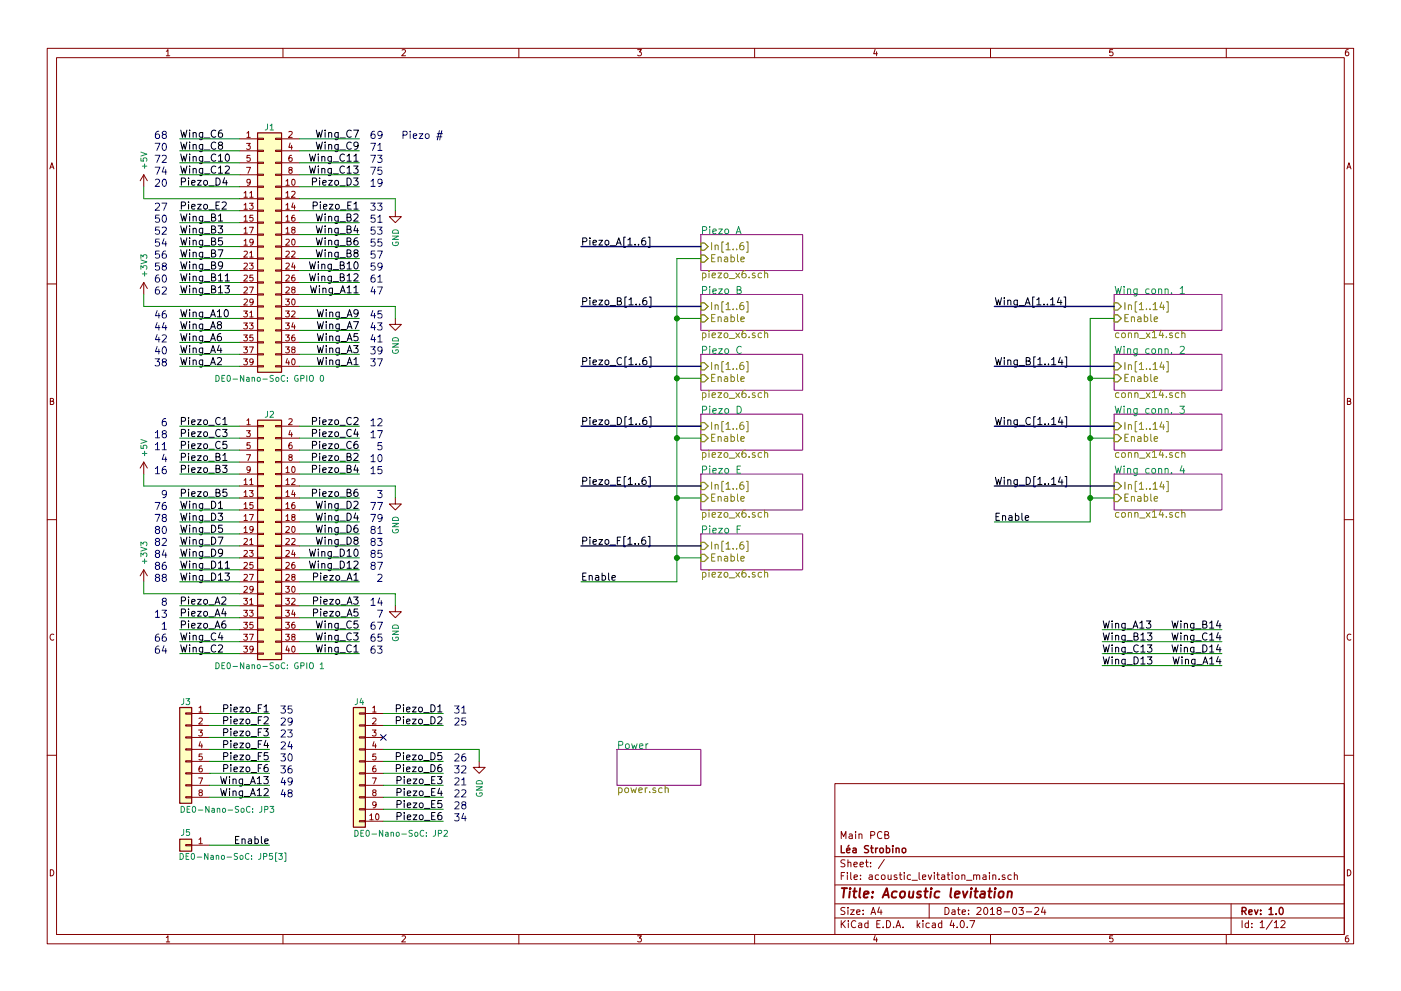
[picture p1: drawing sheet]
EESchema Schematic File Version 4
LIBS:acoustic_levitation_main-cache
EELAYER 26 0
EELAYER END
$Descr A4 11693 8268
encoding utf-8
Sheet 1 12
Title "Acoustic levitation"
Date "2018-03-24"
Rev "1.0"
Comp "Main PCB"
Comment1 "License: CERN OHL v1.2"
Comment2 "Author: Léa Strobino"
Comment3 ""
Comment4 ""
$EndDescr
$Sheet
S 5850 1950 850  300 
U 5AAA516B
F0 "Piezo A" 60
F1 "piezo_x6.sch" 60
F2 "Enable" I L 5850 2150 60 
F3 "In[1..6]" I L 5850 2050 60 
$EndSheet
$Sheet
S 5850 2450 850  300 
U 5AAA7BC7
F0 "Piezo B" 60
F1 "piezo_x6.sch" 60
F2 "Enable" I L 5850 2650 60 
F3 "In[1..6]" I L 5850 2550 60 
$EndSheet
$Sheet
S 5850 2950 850  300 
U 5AAA7BDC
F0 "Piezo C" 60
F1 "piezo_x6.sch" 60
F2 "Enable" I L 5850 3150 60 
F3 "In[1..6]" I L 5850 3050 60 
$EndSheet
$Sheet
S 5850 3450 850  300 
U 5AAA7C29
F0 "Piezo D" 60
F1 "piezo_x6.sch" 60
F2 "Enable" I L 5850 3650 60 
F3 "In[1..6]" I L 5850 3550 60 
$EndSheet
$Sheet
S 5850 3950 850  300 
U 5AAA7C6A
F0 "Piezo E" 60
F1 "piezo_x6.sch" 60
F2 "Enable" I L 5850 4150 60 
F3 "In[1..6]" I L 5850 4050 60 
$EndSheet
$Sheet
S 5850 4450 850  300 
U 5AAA7C7F
F0 "Piezo F" 60
F1 "piezo_x6.sch" 60
F2 "Enable" I L 5850 4650 60 
F3 "In[1..6]" I L 5850 4550 60 
$EndSheet
Text Label 4850 2050 0    60   ~ 0
Piezo_A[1..6]
Text Label 4850 2550 0    60   ~ 0
Piezo_B[1..6]
Text Label 4850 3050 0    60   ~ 0
Piezo_C[1..6]
Text Label 4850 3550 0    60   ~ 0
Piezo_D[1..6]
Text Label 4850 4050 0    60   ~ 0
Piezo_E[1..6]
Text Label 4850 4550 0    60   ~ 0
Piezo_F[1..6]
Text Label 4850 4850 0    60   ~ 0
Enable
$Comp
L Connector_Generic:Conn_02x20_Odd_Even J1
U 1 1
P 2200 2050
F 0 "J1" H 2250 3050 50  0000 C CNN
F 1 "DE0-Nano-SoC: GPIO 0" H 2250 950 50  0000 C CNN
F 2 "footprints:Socket_Strip_Straight_2x20_Pitch2.54mm" H 2200 2050 50  0001 C CNN
F 3 "" H 2200 2050 50  0001 C CNN
F 4 "Samtec Inc." H 2200 2050 60  0001 C CNN "Manufacturer"
F 5 "SSW-120-03-G-D" H 2200 2050 60  0001 C CNN "ManufacturerPartNumber"
F 6 "Digi-Key" H 2200 2050 60  0001 C CNN "Supplier1"
F 7 "SAM11959-ND" H 2200 2050 60  0001 C CNN "Supplier1PartNumber"
	1    2200 2050
	1    0    0    -1  
$EndComp
$Comp
L power:GND #PWR01
U 1 1
P 3300 2650
F 0 "#PWR01" H 3300 2400 50  0001 C CNN
F 1 "GND" V 3300 2500 50  0000 R CNN
F 2 "" H 3300 2650 50  0001 C CNN
F 3 "" H 3300 2650 50  0001 C CNN
	1    3300 2650
	1    0    0    -1  
$EndComp
$Comp
L power:+3V3 #PWR02
U 1 1
P 1200 2450
F 0 "#PWR02" H 1200 2300 50  0001 C CNN
F 1 "+3V3" V 1200 2590 50  0000 L CNN
F 2 "" H 1200 2450 50  0001 C CNN
F 3 "" H 1200 2450 50  0001 C CNN
	1    1200 2450
	1    0    0    -1  
$EndComp
$Comp
L power:+5V #PWR03
U 1 1
P 1200 1550
F 0 "#PWR03" H 1200 1400 50  0001 C CNN
F 1 "+5V" V 1200 1690 50  0000 L CNN
F 2 "" H 1200 1550 50  0001 C CNN
F 3 "" H 1200 1550 50  0001 C CNN
	1    1200 1550
	1    0    0    -1  
$EndComp
$Comp
L power:GND #PWR04
U 1 1
P 3300 1750
F 0 "#PWR04" H 3300 1500 50  0001 C CNN
F 1 "GND" V 3300 1600 50  0000 R CNN
F 2 "" H 3300 1750 50  0001 C CNN
F 3 "" H 3300 1750 50  0001 C CNN
	1    3300 1750
	1    0    0    -1  
$EndComp
$Comp
L Connector_Generic:Conn_02x20_Odd_Even J2
U 1 1
P 2200 4450
F 0 "J2" H 2250 5450 50  0000 C CNN
F 1 "DE0-Nano-SoC: GPIO 1" H 2250 3350 50  0000 C CNN
F 2 "footprints:Socket_Strip_Straight_2x20_Pitch2.54mm" H 2200 4450 50  0001 C CNN
F 3 "" H 2200 4450 50  0001 C CNN
F 4 "Samtec Inc." H 2200 4450 60  0001 C CNN "Manufacturer"
F 5 "SSW-120-03-G-D" H 2200 4450 60  0001 C CNN "ManufacturerPartNumber"
F 6 "Digi-Key" H 2200 4450 60  0001 C CNN "Supplier1"
F 7 "SAM11959-ND" H 2200 4450 60  0001 C CNN "Supplier1PartNumber"
	1    2200 4450
	1    0    0    -1  
$EndComp
$Comp
L power:GND #PWR05
U 1 1
P 3300 5050
F 0 "#PWR05" H 3300 4800 50  0001 C CNN
F 1 "GND" V 3300 4900 50  0000 R CNN
F 2 "" H 3300 5050 50  0001 C CNN
F 3 "" H 3300 5050 50  0001 C CNN
	1    3300 5050
	1    0    0    -1  
$EndComp
$Comp
L power:+3V3 #PWR06
U 1 1
P 1200 4850
F 0 "#PWR06" H 1200 4700 50  0001 C CNN
F 1 "+3V3" V 1200 4990 50  0000 L CNN
F 2 "" H 1200 4850 50  0001 C CNN
F 3 "" H 1200 4850 50  0001 C CNN
	1    1200 4850
	1    0    0    -1  
$EndComp
$Comp
L power:+5V #PWR07
U 1 1
P 1200 3950
F 0 "#PWR07" H 1200 3800 50  0001 C CNN
F 1 "+5V" V 1200 4090 50  0000 L CNN
F 2 "" H 1200 3950 50  0001 C CNN
F 3 "" H 1200 3950 50  0001 C CNN
	1    1200 3950
	1    0    0    -1  
$EndComp
$Comp
L power:GND #PWR08
U 1 1
P 3300 4150
F 0 "#PWR08" H 3300 3900 50  0001 C CNN
F 1 "GND" V 3300 4000 50  0000 R CNN
F 2 "" H 3300 4150 50  0001 C CNN
F 3 "" H 3300 4150 50  0001 C CNN
	1    3300 4150
	1    0    0    -1  
$EndComp
$Comp
L Connector_Generic:Conn_01x08 J3
U 1 1
P 1550 6250
F 0 "J3" H 1550 6650 50  0000 C CNN
F 1 "DE0-Nano-SoC: JP3" H 1600 5750 50  0000 R CNN
F 2 "footprints:Pin_Header_Straight_1x08_Pitch2.54mm" H 1550 6250 50  0001 C CNN
F 3 "" H 1550 6250 50  0001 C CNN
F 4 "Wurth Electronics Inc." H 1550 6250 60  0001 C CNN "Manufacturer"
F 5 "61300811121" H 1550 6250 60  0001 C CNN "ManufacturerPartNumber"
F 6 "Digi-Key" H 1550 6250 60  0001 C CNN "Supplier1"
F 7 "732-5321-ND" H 1550 6250 60  0001 C CNN "Supplier1PartNumber"
F 8 "Distrelec" H 1550 6250 60  0001 C CNN "Supplier2"
F 9 "300-93-649" H 1550 6250 60  0001 C CNN "Supplier2PartNumber"
	1    1550 6250
	-1   0    0    -1  
$EndComp
$Comp
L Connector_Generic:Conn_01x10 J4
U 1 1
P 3000 6350
F 0 "J4" H 3000 6850 50  0000 C CNN
F 1 "DE0-Nano-SoC: JP2" H 3050 5750 50  0000 R CNN
F 2 "footprints:Pin_Header_Straight_1x10_Pitch2.54mm" H 3000 6350 50  0001 C CNN
F 3 "" H 3000 6350 50  0001 C CNN
F 4 "Wurth Electronics Inc." H 3000 6350 60  0001 C CNN "Manufacturer"
F 5 "61301011121" H 3000 6350 60  0001 C CNN "ManufacturerPartNumber"
F 6 "Digi-Key" H 3000 6350 60  0001 C CNN "Supplier1"
F 7 "732-2670-ND" H 3000 6350 60  0001 C CNN "Supplier1PartNumber"
F 8 "Distrelec" H 3000 6350 60  0001 C CNN "Supplier2"
F 9 "300-93-651" H 3000 6350 60  0001 C CNN "Supplier2PartNumber"
	1    3000 6350
	-1   0    0    -1  
$EndComp
$Comp
L Connector_Generic:Conn_01x01 J5
U 1 1
P 1550 7050
F 0 "J5" H 1550 6950 50  0000 C CNN
F 1 "DE0-Nano-SoC: JP5[3]" H 700 7150 50  0000 L CNN
F 2 "footprints:Pin_Header_Straight_1x01_Pitch2.54mm" H 1550 7050 50  0001 C CNN
F 3 "" H 1550 7050 50  0001 C CNN
F 4 "Wurth Electronics Inc." H 1550 7050 60  0001 C CNN "Manufacturer"
F 5 "61300111121" H 1550 7050 60  0001 C CNN "ManufacturerPartNumber"
F 6 "Digi-Key" H 1550 7050 60  0001 C CNN "Supplier1"
F 7 "732-5314-ND" H 1550 7050 60  0001 C CNN "Supplier1PartNumber"
F 8 "Distrelec" H 1550 7050 60  0001 C CNN "Supplier2"
F 9 "300-93-642" H 1550 7050 60  0001 C CNN "Supplier2PartNumber"
	1    1550 7050
	-1   0    0    1   
$EndComp
$Sheet
S 9300 2450 900  300 
U 5AAB028D
F0 "Wing conn. 1" 60
F1 "conn_x14.sch" 60
F2 "In[1..14]" I L 9300 2550 60 
F3 "Enable" I L 9300 2650 60 
$EndSheet
Text Label 2250 7050 2    60   ~ 0
Enable
$Sheet
S 9300 2950 900  300 
U 5AAA9F80
F0 "Wing conn. 2" 60
F1 "conn_x14.sch" 60
F2 "In[1..14]" I L 9300 3050 60 
F3 "Enable" I L 9300 3150 60 
$EndSheet
$Sheet
S 9300 3450 900  300 
U 5AAAA010
F0 "Wing conn. 3" 60
F1 "conn_x14.sch" 60
F2 "In[1..14]" I L 9300 3550 60 
F3 "Enable" I L 9300 3650 60 
$EndSheet
$Sheet
S 9300 3950 900  300 
U 5AAAA0A0
F0 "Wing conn. 4" 60
F1 "conn_x14.sch" 60
F2 "In[1..14]" I L 9300 4050 60 
F3 "Enable" I L 9300 4150 60 
$EndSheet
Text Label 8300 4350 0    60   ~ 0
Enable
Text Label 8300 2550 0    60   ~ 0
Wing_A[1..14]
Text Label 8300 3050 0    60   ~ 0
Wing_B[1..14]
Text Label 8300 3550 0    60   ~ 0
Wing_C[1..14]
Text Label 8300 4050 0    60   ~ 0
Wing_D[1..14]
NoConn ~ 3200 6150
$Sheet
S 5150 6250 700  300 
U 5AAB6D26
F0 "Power" 60
F1 "power.sch" 60
$EndSheet
Text Label 1500 3550 0    60   ~ 0
Piezo_C1
Text Label 1500 3650 0    60   ~ 0
Piezo_C3
Text Label 1500 3750 0    60   ~ 0
Piezo_C5
Text Label 3000 3550 2    60   ~ 0
Piezo_C2
Text Label 3000 3650 2    60   ~ 0
Piezo_C4
Text Label 3000 3750 2    60   ~ 0
Piezo_C6
Text Label 1500 3850 0    60   ~ 0
Piezo_B1
Text Label 1500 3950 0    60   ~ 0
Piezo_B3
Text Label 1500 4150 0    60   ~ 0
Piezo_B5
Text Label 3000 3850 2    60   ~ 0
Piezo_B2
Text Label 3000 3950 2    60   ~ 0
Piezo_B4
Text Label 3000 4150 2    60   ~ 0
Piezo_B6
Text Label 1500 4250 0    60   ~ 0
Wing_D1
Text Label 1500 4350 0    60   ~ 0
Wing_D3
Text Label 1500 4450 0    60   ~ 0
Wing_D5
Text Label 1500 4550 0    60   ~ 0
Wing_D7
Text Label 1500 4650 0    60   ~ 0
Wing_D9
Text Label 1500 4750 0    60   ~ 0
Wing_D11
Text Label 1500 4850 0    60   ~ 0
Wing_D13
Text Label 3000 4250 2    60   ~ 0
Wing_D2
Text Label 3000 4350 2    60   ~ 0
Wing_D4
Text Label 3000 4450 2    60   ~ 0
Wing_D6
Text Label 3000 4550 2    60   ~ 0
Wing_D8
Text Label 3000 4650 2    60   ~ 0
Wing_D10
Text Label 3000 4750 2    60   ~ 0
Wing_D12
Text Label 3000 4850 2    60   ~ 0
Piezo_A1
Text Label 3000 5050 2    60   ~ 0
Piezo_A3
Text Label 3000 5150 2    60   ~ 0
Piezo_A5
Text Label 1500 5050 0    60   ~ 0
Piezo_A2
Text Label 1500 5150 0    60   ~ 0
Piezo_A4
Text Label 1500 5250 0    60   ~ 0
Piezo_A6
Text Label 1500 5350 0    60   ~ 0
Wing_C4
Text Label 1500 5450 0    60   ~ 0
Wing_C2
Text Label 3000 5250 2    60   ~ 0
Wing_C5
Text Label 3000 5350 2    60   ~ 0
Wing_C3
Text Label 3000 5450 2    60   ~ 0
Wing_C1
Text Label 3700 5950 2    60   ~ 0
Piezo_D1
Text Label 3700 6050 2    60   ~ 0
Piezo_D2
Text Label 1500 1550 0    60   ~ 0
Piezo_D4
Text Label 3000 1550 2    60   ~ 0
Piezo_D3
Text Label 3700 6350 2    60   ~ 0
Piezo_D5
Text Label 3700 6450 2    60   ~ 0
Piezo_D6
Text Label 1500 1150 0    60   ~ 0
Wing_C6
Text Label 1500 1250 0    60   ~ 0
Wing_C8
Text Label 1500 1350 0    60   ~ 0
Wing_C10
Text Label 1500 1450 0    60   ~ 0
Wing_C12
Text Label 3000 1150 2    60   ~ 0
Wing_C7
Text Label 3000 1250 2    60   ~ 0
Wing_C9
Text Label 3000 1350 2    60   ~ 0
Wing_C11
Text Label 3000 1450 2    60   ~ 0
Wing_C13
Text Label 1500 1750 0    60   ~ 0
Piezo_E2
Text Label 3000 1750 2    60   ~ 0
Piezo_E1
Text Label 3700 6550 2    60   ~ 0
Piezo_E3
Text Label 3700 6650 2    60   ~ 0
Piezo_E4
Text Label 3700 6750 2    60   ~ 0
Piezo_E5
Text Label 3700 6850 2    60   ~ 0
Piezo_E6
Text Label 1500 1850 0    60   ~ 0
Wing_B1
Text Label 1500 1950 0    60   ~ 0
Wing_B3
Text Label 1500 2050 0    60   ~ 0
Wing_B5
Text Label 1500 2150 0    60   ~ 0
Wing_B7
Text Label 1500 2250 0    60   ~ 0
Wing_B9
Text Label 1500 2350 0    60   ~ 0
Wing_B11
Text Label 1500 2450 0    60   ~ 0
Wing_B13
Text Label 3000 1850 2    60   ~ 0
Wing_B2
Text Label 3000 1950 2    60   ~ 0
Wing_B4
Text Label 3000 2050 2    60   ~ 0
Wing_B6
Text Label 3000 2150 2    60   ~ 0
Wing_B8
Text Label 3000 2250 2    60   ~ 0
Wing_B10
Text Label 3000 2350 2    60   ~ 0
Wing_B12
Text Label 2250 5950 2    60   ~ 0
Piezo_F1
Text Label 2250 6050 2    60   ~ 0
Piezo_F2
Text Label 2250 6150 2    60   ~ 0
Piezo_F3
Text Label 2250 6250 2    60   ~ 0
Piezo_F4
Text Label 2250 6350 2    60   ~ 0
Piezo_F5
Text Label 2250 6450 2    60   ~ 0
Piezo_F6
Text Label 2250 6550 2    60   ~ 0
Wing_A13
Text Label 2250 6650 2    60   ~ 0
Wing_A12
Text Label 3000 2450 2    60   ~ 0
Wing_A11
Text Label 3000 2650 2    60   ~ 0
Wing_A9
Text Label 3000 2750 2    60   ~ 0
Wing_A7
Text Label 3000 2850 2    60   ~ 0
Wing_A5
Text Label 3000 2950 2    60   ~ 0
Wing_A3
Text Label 3000 3050 2    60   ~ 0
Wing_A1
Text Label 1500 2650 0    60   ~ 0
Wing_A10
Text Label 1500 2750 0    60   ~ 0
Wing_A8
Text Label 1500 2850 0    60   ~ 0
Wing_A6
Text Label 1500 2950 0    60   ~ 0
Wing_A4
Text Label 1500 3050 0    60   ~ 0
Wing_A2
Text Label 9200 5250 0    60   ~ 0
Wing_A13
Text Label 9200 5350 0    60   ~ 0
Wing_B13
Text Label 9200 5450 0    60   ~ 0
Wing_C13
Text Label 9200 5550 0    60   ~ 0
Wing_D13
Text Label 10200 5350 2    60   ~ 0
Wing_C14
Text Label 10200 5450 2    60   ~ 0
Wing_D14
Text Label 10200 5550 2    60   ~ 0
Wing_A14
Text Label 10200 5250 2    60   ~ 0
Wing_B14
Text Notes 3200 1550 2    60   ~ 0
19
Text Notes 3200 1750 2    60   ~ 0
33
Text Notes 1400 1550 2    60   ~ 0
20
Text Notes 1400 1750 2    60   ~ 0
27
Text Notes 3200 3550 2    60   ~ 0
12
Text Notes 3200 3650 2    60   ~ 0
17
Text Notes 3200 3750 2    60   ~ 0
5
Text Notes 3200 3850 2    60   ~ 0
10
Text Notes 3200 3950 2    60   ~ 0
15
Text Notes 3200 4150 2    60   ~ 0
3
Text Notes 3200 4850 2    60   ~ 0
2
Text Notes 3200 5050 2    60   ~ 0
14
Text Notes 3200 5150 2    60   ~ 0
7
Text Notes 1400 3550 2    60   ~ 0
6
Text Notes 1400 3650 2    60   ~ 0
18
Text Notes 1400 3750 2    60   ~ 0
11
Text Notes 1400 3850 2    60   ~ 0
4
Text Notes 1400 3950 2    60   ~ 0
16
Text Notes 1400 4150 2    60   ~ 0
9
Text Notes 1400 5050 2    60   ~ 0
8
Text Notes 1400 5150 2    60   ~ 0
13
Text Notes 1400 5250 2    60   ~ 0
1
Text Notes 2450 5950 2    60   ~ 0
35
Text Notes 2450 6050 2    60   ~ 0
29
Text Notes 2450 6150 2    60   ~ 0
23
Text Notes 2450 6250 2    60   ~ 0
24
Text Notes 2450 6350 2    60   ~ 0
30
Text Notes 2450 6450 2    60   ~ 0
36
Text Notes 3900 6350 2    60   ~ 0
26
Text Notes 3900 6450 2    60   ~ 0
32
Text Notes 3900 6550 2    60   ~ 0
21
Text Notes 3900 6650 2    60   ~ 0
22
Text Notes 3900 6750 2    60   ~ 0
28
Text Notes 3900 6850 2    60   ~ 0
34
Text Notes 3900 6050 2    60   ~ 0
25
Text Notes 3900 5950 2    60   ~ 0
31
Text Notes 1400 1350 2    60   ~ 0
72
Text Notes 1400 1250 2    60   ~ 0
70
Text Notes 1400 1150 2    60   ~ 0
68
Text Notes 1400 1850 2    60   ~ 0
50
Text Notes 1400 1950 2    60   ~ 0
52
Text Notes 1400 2050 2    60   ~ 0
54
Text Notes 1400 2150 2    60   ~ 0
56
Text Notes 1400 2250 2    60   ~ 0
58
Text Notes 1400 2350 2    60   ~ 0
60
Text Notes 1400 2450 2    60   ~ 0
62
Text Notes 1400 2650 2    60   ~ 0
46
Text Notes 1400 2750 2    60   ~ 0
44
Text Notes 1400 2850 2    60   ~ 0
42
Text Notes 1400 2950 2    60   ~ 0
40
Text Notes 1400 3050 2    60   ~ 0
38
Text Notes 3200 1350 2    60   ~ 0
73
Text Notes 3200 1250 2    60   ~ 0
71
Text Notes 3200 1150 2    60   ~ 0
69
Text Notes 3200 1850 2    60   ~ 0
51
Text Notes 3200 1950 2    60   ~ 0
53
Text Notes 3200 2050 2    60   ~ 0
55
Text Notes 3200 2150 2    60   ~ 0
57
Text Notes 3200 2250 2    60   ~ 0
59
Text Notes 3200 2350 2    60   ~ 0
61
Text Notes 3200 2450 2    60   ~ 0
47
Text Notes 3200 2650 2    60   ~ 0
45
Text Notes 3200 2750 2    60   ~ 0
43
Text Notes 3200 2850 2    60   ~ 0
41
Text Notes 3200 2950 2    60   ~ 0
39
Text Notes 3200 3050 2    60   ~ 0
37
Text Notes 2450 6650 2    60   ~ 0
48
Text Notes 2450 6550 2    60   ~ 0
49
Text Notes 1400 4250 2    60   ~ 0
76
Text Notes 1400 4350 2    60   ~ 0
78
Text Notes 1400 4450 2    60   ~ 0
80
Text Notes 1400 4550 2    60   ~ 0
82
Text Notes 1400 4650 2    60   ~ 0
84
Text Notes 1400 4750 2    60   ~ 0
86
Text Notes 1400 4850 2    60   ~ 0
88
Text Notes 1400 5350 2    60   ~ 0
66
Text Notes 1400 5450 2    60   ~ 0
64
Text Notes 3200 4250 2    60   ~ 0
77
Text Notes 3200 4350 2    60   ~ 0
79
Text Notes 3200 4450 2    60   ~ 0
81
Text Notes 3200 4550 2    60   ~ 0
83
Text Notes 3200 4650 2    60   ~ 0
85
Text Notes 3200 4750 2    60   ~ 0
87
Text Notes 3200 5250 2    60   ~ 0
67
Text Notes 3200 5350 2    60   ~ 0
65
Text Notes 3200 5450 2    60   ~ 0
63
Text Notes 3200 1450 2    60   ~ 0
75
Text Notes 1400 1450 2    60   ~ 0
74
Wire Bus Line
	5850 2050 4850 2050
Wire Bus Line
	5850 2550 4850 2550
Wire Bus Line
	5850 3050 4850 3050
Wire Bus Line
	5850 3550 4850 3550
Wire Bus Line
	5850 4050 4850 4050
Wire Bus Line
	5850 4550 4850 4550
Wire Wire Line
	5650 4850 4850 4850
Wire Wire Line
	5650 2150 5650 2650
Wire Wire Line
	5650 2150 5850 2150
Wire Wire Line
	5650 2650 5850 2650
Connection ~ 5650 2650
Wire Wire Line
	5650 3150 5850 3150
Connection ~ 5650 3150
Wire Wire Line
	5650 3650 5850 3650
Connection ~ 5650 3650
Wire Wire Line
	5650 4150 5850 4150
Connection ~ 5650 4150
Wire Wire Line
	5650 4650 5850 4650
Connection ~ 5650 4650
Wire Wire Line
	2000 1150 1500 1150
Wire Wire Line
	3000 1250 2500 1250
Wire Wire Line
	3000 1350 2500 1350
Wire Wire Line
	3000 1450 2500 1450
Wire Wire Line
	3000 1550 2500 1550
Wire Wire Line
	3000 1750 2500 1750
Wire Wire Line
	1500 1950 2000 1950
Wire Wire Line
	1500 2050 2000 2050
Wire Wire Line
	1500 2150 2000 2150
Wire Wire Line
	1500 2250 2000 2250
Wire Wire Line
	1500 2350 2000 2350
Wire Wire Line
	1500 2450 2000 2450
Wire Wire Line
	3000 2650 2500 2650
Wire Wire Line
	3000 2750 2500 2750
Wire Wire Line
	3000 2850 2500 2850
Wire Wire Line
	3000 2950 2500 2950
Wire Wire Line
	2000 1250 1500 1250
Wire Wire Line
	2000 1350 1500 1350
Wire Wire Line
	2000 1450 1500 1450
Wire Wire Line
	2000 1550 1500 1550
Wire Wire Line
	2000 1750 1500 1750
Wire Wire Line
	2500 1850 3000 1850
Wire Wire Line
	2500 1950 3000 1950
Wire Wire Line
	2500 2050 3000 2050
Wire Wire Line
	2500 2150 3000 2150
Wire Wire Line
	2500 2250 3000 2250
Wire Wire Line
	2500 2350 3000 2350
Wire Wire Line
	2000 2650 1500 2650
Wire Wire Line
	2000 2750 1500 2750
Wire Wire Line
	2000 2850 1500 2850
Wire Wire Line
	2000 2950 1500 2950
Wire Wire Line
	3000 1150 2500 1150
Wire Wire Line
	2000 3550 1500 3550
Wire Wire Line
	1200 4050 1200 3950
Wire Wire Line
	1200 4950 1200 4850
Wire Wire Line
	3300 4050 3300 4150
Wire Wire Line
	3300 4950 3300 5050
Wire Wire Line
	2000 3650 1500 3650
Wire Wire Line
	2000 3750 1500 3750
Wire Wire Line
	2000 3850 1500 3850
Wire Wire Line
	2000 3950 1500 3950
Wire Wire Line
	2000 4150 1500 4150
Wire Wire Line
	2000 4250 1500 4250
Wire Wire Line
	2000 4350 1500 4350
Wire Wire Line
	2000 4450 1500 4450
Wire Wire Line
	2000 4550 1500 4550
Wire Wire Line
	2000 4650 1500 4650
Wire Wire Line
	2000 4750 1500 4750
Wire Wire Line
	2000 4850 1500 4850
Wire Wire Line
	2000 5050 1500 5050
Wire Wire Line
	2000 5150 1500 5150
Wire Wire Line
	2000 5250 1500 5250
Wire Wire Line
	2000 5350 1500 5350
Wire Wire Line
	2000 5450 1500 5450
Wire Wire Line
	2250 6650 1750 6650
Wire Wire Line
	2250 6550 1750 6550
Wire Wire Line
	2250 6350 1750 6350
Wire Wire Line
	2250 6250 1750 6250
Wire Wire Line
	2250 6150 1750 6150
Wire Wire Line
	2250 6050 1750 6050
Wire Wire Line
	2250 5950 1750 5950
Wire Wire Line
	3700 6850 3200 6850
Wire Wire Line
	3700 6750 3200 6750
Wire Wire Line
	3700 6650 3200 6650
Wire Wire Line
	3700 6550 3200 6550
Wire Wire Line
	3700 6450 3200 6450
Wire Wire Line
	3700 6350 3200 6350
Wire Wire Line
	3700 6050 3200 6050
Wire Wire Line
	2250 7050 1750 7050
Wire Wire Line
	9300 2650 9100 2650
Wire Wire Line
	9100 2650 9100 3150
Wire Wire Line
	9100 4350 8300 4350
Wire Wire Line
	9300 3150 9100 3150
Connection ~ 9100 3150
Wire Wire Line
	9300 3650 9100 3650
Connection ~ 9100 3650
Wire Wire Line
	9300 4150 9100 4150
Connection ~ 9100 4150
Wire Bus Line
	9300 2550 8300 2550
Wire Bus Line
	9300 3050 8300 3050
Wire Bus Line
	9300 3550 8300 3550
Wire Bus Line
	9300 4050 8300 4050
Wire Wire Line
	2000 3050 1500 3050
Wire Wire Line
	3000 3050 2500 3050
Wire Wire Line
	2500 3550 3000 3550
Wire Wire Line
	2500 3650 3000 3650
Wire Wire Line
	2500 3750 3000 3750
Wire Wire Line
	2500 3850 3000 3850
Wire Wire Line
	2500 3950 3000 3950
Wire Wire Line
	2500 4150 3000 4150
Wire Wire Line
	2500 4250 3000 4250
Wire Wire Line
	2500 4350 3000 4350
Wire Wire Line
	2500 4450 3000 4450
Wire Wire Line
	2500 4550 3000 4550
Wire Wire Line
	2500 4650 3000 4650
Wire Wire Line
	2500 4750 3000 4750
Wire Wire Line
	2500 4850 3000 4850
Wire Wire Line
	2500 5050 3000 5050
Wire Wire Line
	2500 5150 3000 5150
Wire Wire Line
	2500 5250 3000 5250
Wire Wire Line
	2500 5350 3000 5350
Wire Wire Line
	2500 5450 3000 5450
Wire Wire Line
	2500 2450 3000 2450
Wire Wire Line
	1500 1850 2000 1850
Wire Wire Line
	3700 5950 3200 5950
Wire Wire Line
	2250 6450 1750 6450
Wire Wire Line
	9200 5250 10200 5250
Wire Wire Line
	9200 5350 10200 5350
Wire Wire Line
	9200 5450 10200 5450
Wire Wire Line
	9200 5550 10200 5550
Wire Wire Line
	2500 1650 3300 1650
Wire Wire Line
	3300 1650 3300 1750
Wire Wire Line
	2500 2550 3300 2550
Wire Wire Line
	3300 2550 3300 2650
Wire Wire Line
	2000 1650 1200 1650
Wire Wire Line
	1200 1650 1200 1550
Wire Wire Line
	2000 2550 1200 2550
Wire Wire Line
	1200 2550 1200 2450
Wire Wire Line
	1200 4050 2000 4050
Wire Wire Line
	1200 4950 2000 4950
Wire Wire Line
	3300 4950 2500 4950
Wire Wire Line
	3300 4050 2500 4050
$Comp
L power:GND #PWR09
U 1 1
P 4000 6350
F 0 "#PWR09" H 4000 6100 50  0001 C CNN
F 1 "GND" V 4000 6200 50  0000 R CNN
F 2 "" H 4000 6350 50  0001 C CNN
F 3 "" H 4000 6350 50  0001 C CNN
	1    4000 6350
	1    0    0    -1  
$EndComp
Wire Wire Line
	4000 6250 4000 6350
Wire Wire Line
	4000 6250 3200 6250
Text Notes 3350 1150 0    60   ~ 0
Piezo #
Wire Wire Line
	5650 2650 5650 3150
Wire Wire Line
	5650 3150 5650 3650
Wire Wire Line
	5650 3650 5650 4150
Wire Wire Line
	5650 4150 5650 4650
Wire Wire Line
	5650 4650 5650 4850
Wire Wire Line
	9100 3150 9100 3650
Wire Wire Line
	9100 3650 9100 4150
Wire Wire Line
	9100 4150 9100 4350
$EndSCHEMATC
